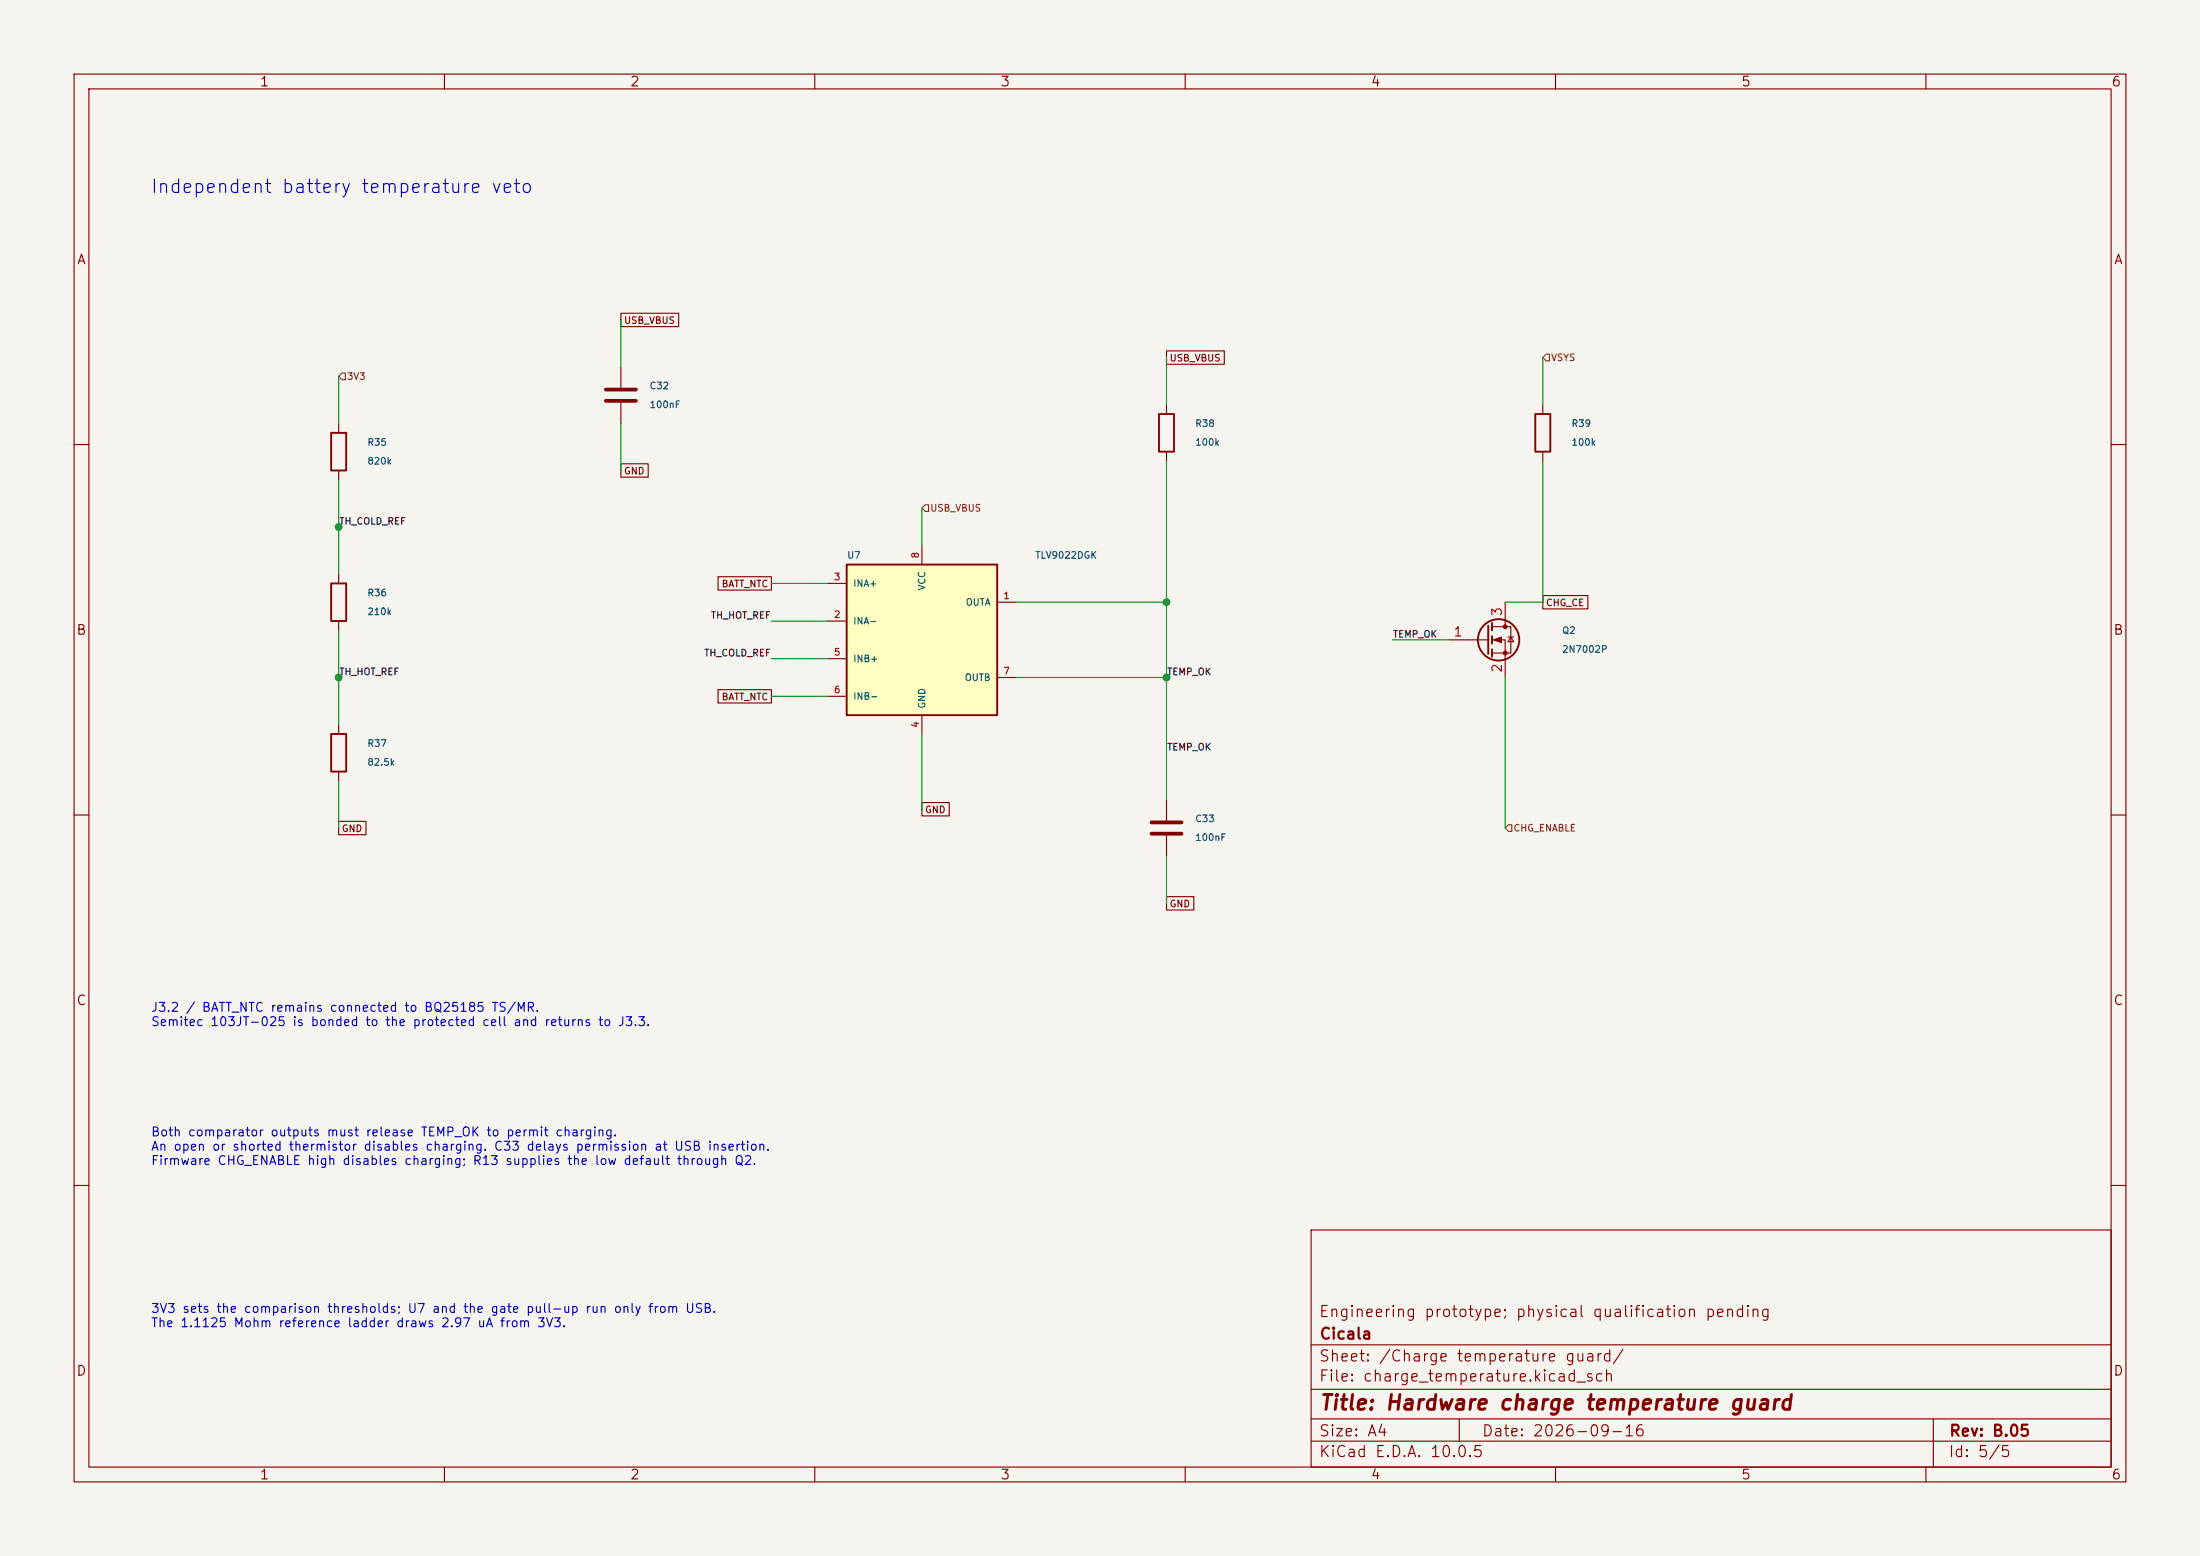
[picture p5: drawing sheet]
(kicad_sch
 (version 20260306)
 (generator "eeschema")
 (paper "A4")
 (title_block
  (title "Hardware charge temperature guard")
  (date "2026-09-16")
  (rev "B.05")
  (company "Cicala")
  (comment 1 "Engineering prototype; physical qualification pending"))
 (lib_symbols
  (symbol "Device:R"
   (pin_numbers (hide yes))
   (pin_names
    (offset 0)) (exclude_from_sim no) (in_bom yes) (on_board yes)
   (in_pos_files yes)
   (duplicate_pin_numbers_are_jumpers no)
   (property "Reference" "R" (at 2.032 0 90) (show_name no) (do_not_autoplace no) (effects (font (size 1.27 1.27))))
   (property "Value" "R" (at 0 0 90) (show_name no) (do_not_autoplace no) (effects (font (size 1.27 1.27))))
   (property "Footprint" "" (at -1.778 0 90) (show_name no) (do_not_autoplace no) (hide yes) (effects (font (size 1.27 1.27))))
   (property "Datasheet" "" (at 0 0 0) (show_name no) (do_not_autoplace no) (hide yes) (effects (font (size 1.27 1.27))))
   (property "Description" "Resistor" (at 0 0 0) (show_name no) (do_not_autoplace no) (hide yes) (effects (font (size 1.27 1.27))))
   (symbol "R_0_1"
    (rectangle (start -1.016 -2.54) (end 1.016 2.54) (stroke (width 0.254) (type default)) (fill (type none))))
   (symbol "R_1_1"
    (pin passive line (at 0 3.81 270) (length 1.27) (name "" (effects (font (size 1.27 1.27)))) (number "1" (effects (font (size 1.27 1.27)))))
    (pin passive line (at 0 -3.81 90) (length 1.27) (name "" (effects (font (size 1.27 1.27)))) (number "2" (effects (font (size 1.27 1.27))))))
   (embedded_fonts no))
  (symbol "Device:C"
   (pin_numbers (hide yes))
   (pin_names
    (offset 0.254)) (exclude_from_sim no) (in_bom yes) (on_board yes)
   (in_pos_files yes)
   (duplicate_pin_numbers_are_jumpers no)
   (property "Reference" "C" (at 0.635 2.54 0) (show_name no) (do_not_autoplace no) (effects (font (size 1.27 1.27)) (justify left)))
   (property "Value" "C" (at 0.635 -2.54 0) (show_name no) (do_not_autoplace no) (effects (font (size 1.27 1.27)) (justify left)))
   (property "Footprint" "" (at 0.9652 -3.81 0) (show_name no) (do_not_autoplace no) (hide yes) (effects (font (size 1.27 1.27))))
   (property "Datasheet" "" (at 0 0 0) (show_name no) (do_not_autoplace no) (hide yes) (effects (font (size 1.27 1.27))))
   (property "Description" "Unpolarized capacitor" (at 0 0 0) (show_name no) (do_not_autoplace no) (hide yes) (effects (font (size 1.27 1.27))))
   (symbol "C_0_1"
    (polyline (pts (xy -2.032 0.762) (xy 2.032 0.762)) (stroke (width 0.508) (type default)) (fill (type none)))
    (polyline (pts (xy -2.032 -0.762) (xy 2.032 -0.762)) (stroke (width 0.508) (type default)) (fill (type none))))
   (symbol "C_1_1"
    (pin passive line (at 0 3.81 270) (length 2.794) (name "" (effects (font (size 1.27 1.27)))) (number "1" (effects (font (size 1.27 1.27)))))
    (pin passive line (at 0 -3.81 90) (length 2.794) (name "" (effects (font (size 1.27 1.27)))) (number "2" (effects (font (size 1.27 1.27))))))
   (embedded_fonts no))
  (symbol "Cicala:2N7002P"
   (pin_names
    (offset 0) (hide yes)) (exclude_from_sim no) (in_bom yes) (on_board yes)
   (in_pos_files yes)
   (duplicate_pin_numbers_are_jumpers no)
   (property "Reference" "Q" (at 5.08 1.905 0) (show_name no) (do_not_autoplace no) (effects (font (size 1.27 1.27)) (justify left)))
   (property "Value" "2N7002P" (at 5.08 0 0) (show_name no) (do_not_autoplace no) (effects (font (size 1.27 1.27)) (justify left)))
   (property "Footprint" "Package_TO_SOT_SMD:SOT-23" (at -5.08 17.78 0) (show_name no) (do_not_autoplace no) (hide yes) (effects (font (size 1.27 1.27)) (justify left)))
   (property "Datasheet" "https://assets.nexperia.com/documents/data-sheet/2N7002P.pdf" (at -5.08 15.24 0) (show_name no) (do_not_autoplace no) (hide yes) (effects (font (size 1.27 1.27)) (justify left)))
   (property "Description" "N-MOSFET transistor, gate/source/drain" (at -5.08 12.7 0) (show_name no) (do_not_autoplace no) (hide yes) (effects (font (size 1.27 1.27)) (justify left)))
   (symbol "2N7002P_0_1"
    (polyline (pts (xy 0.254 1.905) (xy 0.254 -1.905)) (stroke (width 0.254) (type default)) (fill (type none)))
    (polyline (pts (xy 0.254 0) (xy -2.54 0)) (stroke (width 0) (type default)) (fill (type none)))
    (polyline (pts (xy 0.762 2.286) (xy 0.762 1.27)) (stroke (width 0.254) (type default)) (fill (type none)))
    (polyline (pts (xy 0.762 0.508) (xy 0.762 -0.508)) (stroke (width 0.254) (type default)) (fill (type none)))
    (polyline (pts (xy 0.762 -1.27) (xy 0.762 -2.286)) (stroke (width 0.254) (type default)) (fill (type none)))
    (polyline (pts (xy 0.762 -1.778) (xy 3.302 -1.778) (xy 3.302 1.778) (xy 0.762 1.778)) (stroke (width 0) (type default)) (fill (type none)))
    (polyline (pts (xy 1.016 0) (xy 2.032 0.381) (xy 2.032 -0.381) (xy 1.016 0)) (stroke (width 0) (type default)) (fill (type outline)))
    (circle (center 1.651 0) (radius 2.794) (stroke (width 0.254) (type default)) (fill (type none)))
    (polyline (pts (xy 2.54 2.54) (xy 2.54 1.778)) (stroke (width 0) (type default)) (fill (type none)))
    (circle (center 2.54 1.778) (radius 0.254) (stroke (width 0) (type default)) (fill (type outline)))
    (circle (center 2.54 -1.778) (radius 0.254) (stroke (width 0) (type default)) (fill (type outline)))
    (polyline (pts (xy 2.54 -2.54) (xy 2.54 0) (xy 0.762 0)) (stroke (width 0) (type default)) (fill (type none)))
    (polyline (pts (xy 2.921 0.381) (xy 3.683 0.381)) (stroke (width 0) (type default)) (fill (type none)))
    (polyline (pts (xy 3.302 0.381) (xy 2.921 -0.254) (xy 3.683 -0.254) (xy 3.302 0.381)) (stroke (width 0) (type default)) (fill (type none))))
   (symbol "2N7002P_1_1"
    (pin input line (at -5.08 0 0) (length 2.54) (name "G" (effects (font (size 1.27 1.27)))) (number "1" (effects (font (size 1.27 1.27)))))
    (pin passive line (at 2.54 -5.08 90) (length 2.54) (name "S" (effects (font (size 1.27 1.27)))) (number "2" (effects (font (size 1.27 1.27)))))
    (pin passive line (at 2.54 5.08 270) (length 2.54) (name "D" (effects (font (size 1.27 1.27)))) (number "3" (effects (font (size 1.27 1.27))))))
   (embedded_fonts no))
  (symbol "Cicala:TLV9022DGK"
   (pin_names
    (offset 0.8)) (in_bom yes) (on_board yes)
   (property "Reference" "U" (at -12.7 27.94 0) (hide yes) (effects (font (size 0.9 0.9)) (justify left)))
   (property "Value" "TLV9022DGK" (at -12.7 25.4 0) (hide yes) (effects (font (size 0.9 0.9)) (justify left)))
   (property "Footprint" "Package_SO:VSSOP-8_3x3mm_P0.65mm" (at -12.7 22.86 0) (hide yes) (effects (font (size 0.9 0.9)) (justify left)))
   (property "Datasheet" "https://www.ti.com/lit/ds/symlink/tlv9022.pdf" (at -12.7 20.32 0) (hide yes) (effects (font (size 0.9 0.9)) (justify left)))
   (property "Description" "Dual precision comparator with open-drain outputs; TI DGK pinout" (at -12.7 17.78 0) (hide yes) (effects (font (size 0.9 0.9)) (justify left)))
   (symbol "TLV9022DGK_0_1"
    (rectangle (start -10.16 10.16) (end 10.16 -10.16) (stroke (width 0.254) (type default)) (fill (type background))))
   (symbol "TLV9022DGK_1_1"
    (pin input line (at -12.7 7.62 0) (length 2.54) (name "INA+" (effects (font (size 0.9 0.9)))) (number "3" (effects (font (size 0.9 0.9)))))
    (pin input line (at -12.7 2.54 0) (length 2.54) (name "INA-" (effects (font (size 0.9 0.9)))) (number "2" (effects (font (size 0.9 0.9)))))
    (pin input line (at -12.7 -2.54 0) (length 2.54) (name "INB+" (effects (font (size 0.9 0.9)))) (number "5" (effects (font (size 0.9 0.9)))))
    (pin input line (at -12.7 -7.62 0) (length 2.54) (name "INB-" (effects (font (size 0.9 0.9)))) (number "6" (effects (font (size 0.9 0.9)))))
    (pin open_collector line (at 12.7 5.08 180) (length 2.54) (name "OUTA" (effects (font (size 0.9 0.9)))) (number "1" (effects (font (size 0.9 0.9)))))
    (pin open_collector line (at 12.7 -5.08 180) (length 2.54) (name "OUTB" (effects (font (size 0.9 0.9)))) (number "7" (effects (font (size 0.9 0.9)))))
    (pin power_in line (at 0 12.7 270) (length 2.54) (name "VCC" (effects (font (size 0.9 0.9)))) (number "8" (effects (font (size 0.9 0.9)))))
    (pin power_in line (at 0 -12.7 90) (length 2.54) (name "GND" (effects (font (size 0.9 0.9)))) (number "4" (effects (font (size 0.9 0.9))))))))
 (symbol
  (lib_id "Device:R")
  (at 45.72 60.96 0)
  (unit 1)
  (in_bom yes)
  (on_board yes)
  (dnp no)
  (property "Reference" "R35" (at 49.53 59.69 0) (effects (font (size 0.9 0.9)) (justify left)))
  (property "Value" "820k" (at 49.53 62.23 0) (effects (font (size 0.9 0.9)) (justify left)))
  (property "Footprint" "Resistor_SMD:R_0603_1608Metric" (at 49.53 62.23 0) (effects (font (size 0.9 0.9)) (justify left)) (hide yes))
  (property "Datasheet" "" (at 49.53 62.23 0) (effects (font (size 0.9 0.9)) (justify left)) (hide yes))
  (property "MPN" "RC0603FR-07820KL" (at 49.53 62.23 0) (effects (font (size 0.9 0.9)) (justify left)) (hide yes))
  (property "Manufacturer" "Yageo" (at 49.53 62.23 0) (effects (font (size 0.9 0.9)) (justify left)) (hide yes))
  (pin "1")
  (pin "2"))
 (symbol
  (lib_id "Device:R")
  (at 45.72 81.28 0)
  (unit 1)
  (in_bom yes)
  (on_board yes)
  (dnp no)
  (property "Reference" "R36" (at 49.53 80.01 0) (effects (font (size 0.9 0.9)) (justify left)))
  (property "Value" "210k" (at 49.53 82.55 0) (effects (font (size 0.9 0.9)) (justify left)))
  (property "Footprint" "Resistor_SMD:R_0603_1608Metric" (at 49.53 82.55 0) (effects (font (size 0.9 0.9)) (justify left)) (hide yes))
  (property "Datasheet" "" (at 49.53 82.55 0) (effects (font (size 0.9 0.9)) (justify left)) (hide yes))
  (property "MPN" "RC0603FR-07210KL" (at 49.53 82.55 0) (effects (font (size 0.9 0.9)) (justify left)) (hide yes))
  (property "Manufacturer" "Yageo" (at 49.53 82.55 0) (effects (font (size 0.9 0.9)) (justify left)) (hide yes))
  (pin "1")
  (pin "2"))
 (symbol
  (lib_id "Device:R")
  (at 45.72 101.6 0)
  (unit 1)
  (in_bom yes)
  (on_board yes)
  (dnp no)
  (property "Reference" "R37" (at 49.53 100.33 0) (effects (font (size 0.9 0.9)) (justify left)))
  (property "Value" "82.5k" (at 49.53 102.87 0) (effects (font (size 0.9 0.9)) (justify left)))
  (property "Footprint" "Resistor_SMD:R_0603_1608Metric" (at 49.53 102.87 0) (effects (font (size 0.9 0.9)) (justify left)) (hide yes))
  (property "Datasheet" "" (at 49.53 102.87 0) (effects (font (size 0.9 0.9)) (justify left)) (hide yes))
  (property "MPN" "RC0603FR-0782K5L" (at 49.53 102.87 0) (effects (font (size 0.9 0.9)) (justify left)) (hide yes))
  (property "Manufacturer" "Yageo" (at 49.53 102.87 0) (effects (font (size 0.9 0.9)) (justify left)) (hide yes))
  (pin "1")
  (pin "2"))
 (symbol
  (lib_id "Device:R")
  (at 157.48 58.42 0)
  (unit 1)
  (in_bom yes)
  (on_board yes)
  (dnp no)
  (property "Reference" "R38" (at 161.29 57.15 0) (effects (font (size 0.9 0.9)) (justify left)))
  (property "Value" "100k" (at 161.29 59.69 0) (effects (font (size 0.9 0.9)) (justify left)))
  (property "Footprint" "Resistor_SMD:R_0603_1608Metric" (at 161.29 59.69 0) (effects (font (size 0.9 0.9)) (justify left)) (hide yes))
  (property "Datasheet" "" (at 161.29 59.69 0) (effects (font (size 0.9 0.9)) (justify left)) (hide yes))
  (property "MPN" "RC0603FR-07100KL" (at 161.29 59.69 0) (effects (font (size 0.9 0.9)) (justify left)) (hide yes))
  (property "Manufacturer" "Yageo" (at 161.29 59.69 0) (effects (font (size 0.9 0.9)) (justify left)) (hide yes))
  (pin "1")
  (pin "2"))
 (symbol
  (lib_id "Device:R")
  (at 208.28 58.42 0)
  (unit 1)
  (in_bom yes)
  (on_board yes)
  (dnp no)
  (property "Reference" "R39" (at 212.09 57.15 0) (effects (font (size 0.9 0.9)) (justify left)))
  (property "Value" "100k" (at 212.09 59.69 0) (effects (font (size 0.9 0.9)) (justify left)))
  (property "Footprint" "Resistor_SMD:R_0603_1608Metric" (at 212.09 59.69 0) (effects (font (size 0.9 0.9)) (justify left)) (hide yes))
  (property "Datasheet" "" (at 212.09 59.69 0) (effects (font (size 0.9 0.9)) (justify left)) (hide yes))
  (property "MPN" "RC0603FR-07100KL" (at 212.09 59.69 0) (effects (font (size 0.9 0.9)) (justify left)) (hide yes))
  (property "Manufacturer" "Yageo" (at 212.09 59.69 0) (effects (font (size 0.9 0.9)) (justify left)) (hide yes))
  (pin "1")
  (pin "2"))
 (wire
  (pts (xy 45.72 64.77) (xy 45.72 77.47))
  (stroke (width 0) (type default)))
 (wire
  (pts (xy 45.72 85.09) (xy 45.72 97.79))
  (stroke (width 0) (type default)))
 (wire
  (pts (xy 45.72 57.15) (xy 45.72 50.8))
  (stroke (width 0) (type default)))
 (hierarchical_label "3V3"
  (shape input)
  (at 45.72 50.8 0)
  (effects (font (size 0.9 0.9)) (justify left)))
 (wire
  (pts (xy 45.72 105.41) (xy 45.72 111.76))
  (stroke (width 0) (type default)))
 (global_label "GND"
  (shape passive)
  (at 45.72 111.76 0)
  (effects (font (size 0.9 0.9)) (justify left)))
 (label "TH_COLD_REF"
  (at 45.72 71.12 0)
  (effects (font (size 0.9 0.9)) (justify left bottom)))
 (junction
  (at 45.72 71.12)
  (diameter 0)
  (color 0 0 0 0))
 (label "TH_HOT_REF"
  (at 45.72 91.44 0)
  (effects (font (size 0.9 0.9)) (justify left bottom)))
 (junction
  (at 45.72 91.44)
  (diameter 0)
  (color 0 0 0 0))
 (symbol
  (lib_id "Cicala:TLV9022DGK")
  (at 124.46 86.36 0)
  (unit 1)
  (in_bom yes)
  (on_board yes)
  (dnp no)
  (property "Reference" "U7" (at 114.3 74.93 0) (effects (font (size 0.9 0.9)) (justify left)))
  (property "Value" "TLV9022DGK" (at 139.7 74.93 0) (effects (font (size 0.9 0.9)) (justify left)))
  (property "Footprint" "Package_SO:VSSOP-8_3x3mm_P0.65mm" (at 128.27 87.63 0) (effects (font (size 0.9 0.9)) (justify left)) (hide yes))
  (property "Datasheet" "https://www.ti.com/lit/ds/symlink/tlv9022.pdf" (at 128.27 87.63 0) (effects (font (size 0.9 0.9)) (justify left)) (hide yes))
  (property "MPN" "TLV9022DGKR" (at 128.27 87.63 0) (effects (font (size 0.9 0.9)) (justify left)) (hide yes))
  (property "Manufacturer" "Texas Instruments" (at 128.27 87.63 0) (effects (font (size 0.9 0.9)) (justify left)) (hide yes))
  (pin "3")
  (pin "2")
  (pin "5")
  (pin "6")
  (pin "1")
  (pin "7")
  (pin "8")
  (pin "4"))
 (wire
  (pts (xy 111.76 78.74) (xy 104.14 78.74))
  (stroke (width 0) (type default)))
 (global_label "BATT_NTC"
  (shape passive)
  (at 104.14 78.74 180)
  (effects (font (size 0.9 0.9)) (justify right)))
 (wire
  (pts (xy 111.76 83.82) (xy 104.14 83.82))
  (stroke (width 0) (type default)))
 (label "TH_HOT_REF"
  (at 104.14 83.82 0)
  (effects (font (size 0.9 0.9)) (justify right bottom)))
 (wire
  (pts (xy 111.76 88.9) (xy 104.14 88.9))
  (stroke (width 0) (type default)))
 (label "TH_COLD_REF"
  (at 104.14 88.9 0)
  (effects (font (size 0.9 0.9)) (justify right bottom)))
 (wire
  (pts (xy 111.76 93.98) (xy 104.14 93.98))
  (stroke (width 0) (type default)))
 (global_label "BATT_NTC"
  (shape passive)
  (at 104.14 93.98 180)
  (effects (font (size 0.9 0.9)) (justify right)))
 (wire
  (pts (xy 124.46 73.66) (xy 124.46 68.58))
  (stroke (width 0) (type default)))
 (hierarchical_label "USB_VBUS"
  (shape input)
  (at 124.46 68.58 0)
  (effects (font (size 0.9 0.9)) (justify left)))
 (wire
  (pts (xy 124.46 99.06) (xy 124.46 109.22))
  (stroke (width 0) (type default)))
 (global_label "GND"
  (shape passive)
  (at 124.46 109.22 0)
  (effects (font (size 0.9 0.9)) (justify left)))
 (wire
  (pts (xy 137.16 81.28) (xy 157.48 81.28))
  (stroke (width 0) (type default)))
 (wire
  (pts (xy 137.16 91.44) (xy 157.48 91.44))
  (stroke (width 0) (type default)))
 (wire
  (pts (xy 157.48 62.23) (xy 157.48 81.28))
  (stroke (width 0) (type default)))
 (wire
  (pts (xy 157.48 81.28) (xy 157.48 91.44))
  (stroke (width 0) (type default)))
 (wire
  (pts (xy 157.48 91.44) (xy 157.48 101.6))
  (stroke (width 0) (type default)))
 (wire
  (pts (xy 157.48 54.61) (xy 157.48 48.26))
  (stroke (width 0) (type default)))
 (global_label "USB_VBUS"
  (shape passive)
  (at 157.48 48.26 0)
  (effects (font (size 0.9 0.9)) (justify left)))
 (label "TEMP_OK"
  (at 157.48 91.44 0)
  (effects (font (size 0.9 0.9)) (justify left bottom)))
 (junction
  (at 157.48 81.28)
  (diameter 0)
  (color 0 0 0 0))
 (junction
  (at 157.48 91.44)
  (diameter 0)
  (color 0 0 0 0))
 (symbol
  (lib_id "Cicala:2N7002P")
  (at 200.66 86.36 0)
  (unit 1)
  (in_bom yes)
  (on_board yes)
  (dnp no)
  (property "Reference" "Q2" (at 210.82 85.09 0) (effects (font (size 0.9 0.9)) (justify left)))
  (property "Value" "2N7002P" (at 210.82 87.63 0) (effects (font (size 0.9 0.9)) (justify left)))
  (property "Footprint" "Package_TO_SOT_SMD:SOT-23" (at 204.47 87.63 0) (effects (font (size 0.9 0.9)) (justify left)) (hide yes))
  (property "Datasheet" "https://assets.nexperia.com/documents/data-sheet/2N7002P.pdf" (at 204.47 87.63 0) (effects (font (size 0.9 0.9)) (justify left)) (hide yes))
  (property "MPN" "2N7002P,215" (at 204.47 87.63 0) (effects (font (size 0.9 0.9)) (justify left)) (hide yes))
  (property "Manufacturer" "Nexperia" (at 204.47 87.63 0) (effects (font (size 0.9 0.9)) (justify left)) (hide yes))
  (pin "1")
  (pin "2")
  (pin "3"))
 (wire
  (pts (xy 195.58 86.36) (xy 187.96 86.36))
  (stroke (width 0) (type default)))
 (label "TEMP_OK"
  (at 187.96 86.36 0)
  (effects (font (size 0.9 0.9)) (justify left bottom)))
 (wire
  (pts (xy 208.28 54.61) (xy 208.28 48.26))
  (stroke (width 0) (type default)))
 (hierarchical_label "VSYS"
  (shape input)
  (at 208.28 48.26 0)
  (effects (font (size 0.9 0.9)) (justify left)))
 (wire
  (pts (xy 208.28 62.23) (xy 208.28 81.28))
  (stroke (width 0) (type default)))
 (wire
  (pts (xy 208.28 81.28) (xy 203.2 81.28))
  (stroke (width 0) (type default)))
 (global_label "CHG_CE"
  (shape passive)
  (at 208.28 81.28 0)
  (effects (font (size 0.9 0.9)) (justify left)))
 (wire
  (pts (xy 203.2 91.44) (xy 203.2 111.76))
  (stroke (width 0) (type default)))
 (hierarchical_label "CHG_ENABLE"
  (shape input)
  (at 203.2 111.76 0)
  (effects (font (size 0.9 0.9)) (justify left)))
 (symbol
  (lib_id "Device:C")
  (at 83.82 53.34 0)
  (unit 1)
  (in_bom yes)
  (on_board yes)
  (dnp no)
  (property "Reference" "C32" (at 87.63 52.07 0) (effects (font (size 0.9 0.9)) (justify left)))
  (property "Value" "100nF" (at 87.63 54.61 0) (effects (font (size 0.9 0.9)) (justify left)))
  (property "Footprint" "Capacitor_SMD:C_0603_1608Metric" (at 87.63 54.61 0) (effects (font (size 0.9 0.9)) (justify left)) (hide yes))
  (property "Datasheet" "" (at 87.63 54.61 0) (effects (font (size 0.9 0.9)) (justify left)) (hide yes))
  (property "MPN" "CL10B104KB8NNNC" (at 87.63 54.61 0) (effects (font (size 0.9 0.9)) (justify left)) (hide yes))
  (property "Manufacturer" "Samsung Electro-Mechanics" (at 87.63 54.61 0) (effects (font (size 0.9 0.9)) (justify left)) (hide yes))
  (pin "1")
  (pin "2"))
 (wire
  (pts (xy 83.82 49.53) (xy 83.82 43.18))
  (stroke (width 0) (type default)))
 (global_label "USB_VBUS"
  (shape passive)
  (at 83.82 43.18 0)
  (effects (font (size 0.9 0.9)) (justify left)))
 (wire
  (pts (xy 83.82 57.15) (xy 83.82 63.5))
  (stroke (width 0) (type default)))
 (global_label "GND"
  (shape passive)
  (at 83.82 63.5 0)
  (effects (font (size 0.9 0.9)) (justify left)))
 (symbol
  (lib_id "Device:C")
  (at 157.48 111.76 0)
  (unit 1)
  (in_bom yes)
  (on_board yes)
  (dnp no)
  (property "Reference" "C33" (at 161.29 110.49 0) (effects (font (size 0.9 0.9)) (justify left)))
  (property "Value" "100nF" (at 161.29 113.03 0) (effects (font (size 0.9 0.9)) (justify left)))
  (property "Footprint" "Capacitor_SMD:C_0603_1608Metric" (at 161.29 113.03 0) (effects (font (size 0.9 0.9)) (justify left)) (hide yes))
  (property "Datasheet" "" (at 161.29 113.03 0) (effects (font (size 0.9 0.9)) (justify left)) (hide yes))
  (property "MPN" "CL10B104KB8NNNC" (at 161.29 113.03 0) (effects (font (size 0.9 0.9)) (justify left)) (hide yes))
  (property "Manufacturer" "Samsung Electro-Mechanics" (at 161.29 113.03 0) (effects (font (size 0.9 0.9)) (justify left)) (hide yes))
  (pin "1")
  (pin "2"))
 (wire
  (pts (xy 157.48 107.95) (xy 157.48 101.6))
  (stroke (width 0) (type default)))
 (label "TEMP_OK"
  (at 157.48 101.6 0)
  (effects (font (size 0.9 0.9)) (justify left bottom)))
 (wire
  (pts (xy 157.48 115.57) (xy 157.48 121.92))
  (stroke (width 0) (type default)))
 (global_label "GND"
  (shape passive)
  (at 157.48 121.92 0)
  (effects (font (size 0.9 0.9)) (justify left)))
 (text "Independent battery temperature veto"
  (at 20.32 25.4 0)
  (effects (font (size 1.8 1.8)) (justify left)))
 (text "J3.2 / BATT_NTC remains connected to BQ25185 TS/MR.\nSemitec 103JT-025 is bonded to the protected cell and returns to J3.3."
  (at 20.32 137.16 0)
  (effects (font (size 1.2 1.2)) (justify left)))
 (text "Both comparator outputs must release TEMP_OK to permit charging.\nAn open or shorted thermistor disables charging. C33 delays permission at USB insertion.\nFirmware CHG_ENABLE high disables charging; R13 supplies the low default through Q2."
  (at 20.32 154.94 0)
  (effects (font (size 1.2 1.2)) (justify left)))
 (text "3V3 sets the comparison thresholds; U7 and the gate pull-up run only from USB.\nThe 1.1125 Mohm reference ladder draws 2.97 uA from 3V3."
  (at 20.32 177.8 0)
  (effects (font (size 1.2 1.2)) (justify left)))
 (embedded_fonts no))
